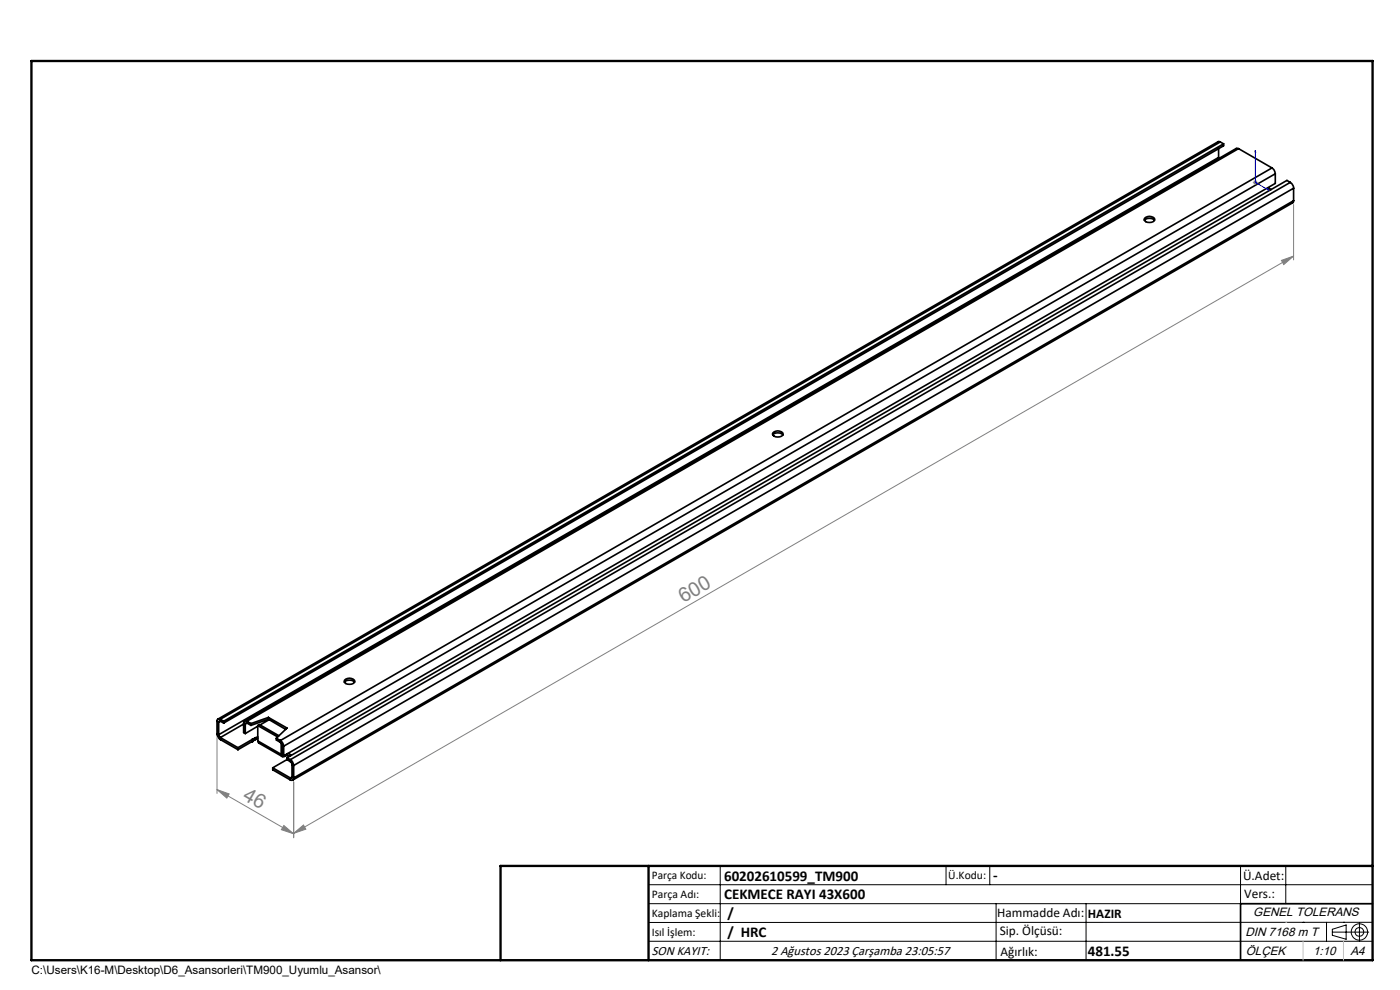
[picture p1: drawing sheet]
<svg xmlns="http://www.w3.org/2000/svg" width="297mm" height="210mm" viewBox="0 0 297 210" stroke-linecap="round" stroke-linejoin="round" font-family="sans-serif">
<g fill="none" stroke="#000" stroke-width=".35">
<path d="M258.5 33.4l.1 .2M258.5 33.4l-212.1 122.4M258.5 31.5v1.9M258.9 30.1l-.4-.1-212.3 122.5M258.9 30.1l-212.2 122.5M258.9 30.1l.7 .4M259.6 30.5v.4l-212.2 122.5M259.6 30.5l-212.2 122.5M262.7 31.5h-.4l-210.4 121.4M262.7 31.5l-210.3 121.5M262.7 31.5l7.1 4.1M269 39.8l.7 .4"/>
<path d="M269.8 35.6a1.6 1.6 0 0 1 .7 1.3M269.8 35.6l-210.3 121.5M270.5 36.9l-210.3 121.4M270.5 36.9v2l-210.3 121.4M273.7 38.7a1.6 1.6 0 0 1 .7 1.2M273.7 38.7l-212.1 122.4M273.7 38.7l-.7-.4-212.1 122.5M274.4 39.9l-212.1 122.5M274.4 39.9v2.7M242.8 46.7a1.53 1.53 0 0 1 2.1 0M242.8 46.3a1.35 1.35 0 0 1 2.2 .3 1.32 1.32 0 0 1-2.3 0zM274.4 42.6l-.2 .4-212.1 122.5"/>
<path d="M274.4 42.6l-212.1 122.4M163.9 92.3a1.49 1.49 0 0 1 2.2 0M164 91.8a1.35 1.35 0 0 1 2.1 .3 1.32 1.32 0 0 1-2.2 0zM46 155.6a1.6 1.6 0 0 0 .7 1.3M46 153l.4 .2M46 155.6l.4 .2M46 153v2.6M46.4 155.8l.3 .6M46.4 153.2v2.6M46.7 153h-.2l-.1 .2M46.7 152.6a.44 .44 0 0 0-.5-.1 .44 .44 0 0 0-.2 .5M46.7 153l.7 .4"/>
<path d="M46.7 156.4l3.8 2.2M46.7 156.9l3.8 2.1M46.7 152.6v.4M46.7 156.4v.5M46.7 152.6l.7 .4M46.7 153l-.3 .2M47.4 153v.4M50.5 158.6v.4M51.7 153.4l.3 .2M51.7 153.4v2l.3 .2M51.7 153.6l-5 2.8M52 153.6v2"/>
<path d="M52.4 153a.42 .42 0 0 0-.5-.1 .42 .42 0 0 0-.2 .5M52.4 153.4h-.3l-.1 .2M52.4 153l.8 .5M52.4 153v.4M52.4 153.4l.8 .5M52.4 153.4l-.4 .2M53.2 153.5v.4M53.5 156.9h.1M53.5 157.3h.1M53.5 156.9l-3 1.7M53.5 156.9v.4M53.5 157.3l-3 1.7"/>
<path d="M54.2 156.5l-.7 .4M54.2 156.5v.4M54.2 156.9l-.7 .4M54.7 156.3l-.5 .2M54.7 157.2l.2 .4 5 2.9M54.7 156.7l-.5 .2M54.7 153.9l4.2 2.4M54.7 153.9l.3-.2 4.2 2.4M54.7 153.9v3.3M54.7 157.2l5 2.8M54.7 154l-2.7 1.6M56.9 152.2l4 2.2-2.3 2.2"/>
<path d="M56.9 152.2l-3.7 1.3M56.9 152.2v.4M56.9 152.6l3.7 2.1M56.9 152.6l-3.7 1.3M57.1 152.7l-1.9 1.1M58.6 156.6l.9 .5M58.6 156.6v.4l.9 .5M59.5 157.5l.3 .6M59.5 157.1l.5 .5 .2 .7M59.5 157.1v.4M59.7 157.6v2.4M59.8 158.1l.4 .2"/>
<path d="M59.8 158.1v2l.4 .2M59.8 159.9l-.1 .1M60.2 158.3v2M61 159.9l.6 .1 .2 .2M73.1 144.7a1.49 1.49 0 0 1 2.1 0M73.1 144.3a1.39 1.39 0 0 1 2.2 .2 1.32 1.32 0 0 1-2.3 0zM57.9 162.9l3.7 2.1M57.9 162.9v.4l3.7 2.1M59.7 160a.44 .44 0 0 0 .2 .5 .44 .44 0 0 0 .5-.1M60.4 160.2v.2M60.9 161.1h.1M60.9 161.1l-3 1.8"/>
<path d="M60.9 160.8l.7 .3M60.9 161.1l.7 .5M60.9 160.8v.3M61.5 160.4l-.5-.1-.6 .1M61.6 161.1a1.6 1.6 0 0 1 .7 1.3M61.6 161.6l.3 .6M61.6 161.1v.5M61.6 165v.4M61.9 164.8l-.1 .3-.2-.1M61.9 162.2l.4 .2M61.9 164.8l.4 .2M61.9 162.2v2.6"/>
<path d="M61.9 164.8l-.3 .2M62.3 165a.44 .44 0 0 1-.2 .5 .44 .44 0 0 1-.5-.1M62.3 162.4v2.6M291.2 191.7h-28v12"/>
</g>
<g fill="none" stroke="#000" stroke-width=".21">
<path d="M137.6 187.7h153.6M137.6 191.7h153.6M137.6 199.7h153.6M152.8 183.7v20M200.7 183.7v4M210 183.7v4M211.3 191.7v12M230.4 191.7v12M263.2 183.7v20M272.8 183.7v8M276.4 195.6h.1M281.4 195.6v4.1"/>
<path d="M282.6 197.7h7.8M282.6 197.1l3-.9v3l-3-.8zM285 195.6h.1M288.4 195.8v3.8M291.2 195.6l-153.6 .1"/>
<circle cx="288.4" cy="197.7" r="1.74"/>
<circle cx="288.4" cy="197.7" r=".93"/>
</g>
<path d="M266.3 31.9l.1 .4-.2-.1zM266.3 31.9v6.8l2.9 1.7M269 40.1l.2 .3-.2-.1z" fill="none" stroke="#00f" stroke-width=".21"/>
<g fill="none" stroke="#808080" stroke-width=".21">
<path d="M265.8 38.7h1M266 38.3l.7 .7M266.3 38.2v1M266.7 38.3l-.7 .7M271.9 55.2l2.5-.9-2.1 1.8zM274.4 43.4v11.7M274.4 54.3l-212.1 122.5M46 156.4v11.9M46 167.5l2.6 .9-.5 .9zM46 167.5l16.3 9.4M60.2 175.1l2.1 1.8-2.6-.9zM62.3 165.8v11.9"/>
<path d="M62.3 176.8l2.1-1.8 .5 .9z"/>
</g>
<path d="M106.2 203.7h185" fill="none" stroke="#000" stroke-width=".25"/>
<path d="M6.7 12.9h284.5v190.8h-284.5zM137.6 183.7v20M291.2 183.7h-185v20" fill="none" stroke="#000" stroke-width=".5"/>
<path d="M272.8 195.6h.1M276.4 199.7v4M285 199.7v4" fill="none" stroke="#c0c0c0" stroke-width=".21"/>
<path d="M269 40.1l.2 .3-.2-.1zM266.3 31.9l.1 .4-.2-.1z" fill="#00f"/>
<g fill="#808080">
<path d="M62.3 176.8l2.1-1.8 .5 .9zM271.9 55.2l2.5-.9-2.1 1.8z"/>
<path d="M46 167.5l2.6 .9-.5 .9zM60.2 175.1l2.1 1.8-2.6-.9z"/>
</g>
<g font-size="4.2" fill="#808080">
<text x="145" y="127.9" transform="rotate(-30 145 127.9)">600</text>
<text x="51.3" y="169.4" transform="rotate(30 51.3 169.4)">46</text>
</g>
<g font-size="3.2">
<text x="153.6" y="186.8">60202610599_TM900</text>
<text x="153.6" y="190.8">CEKMECE RAYI 43X600</text>
<text x="210.7" y="186.6">-</text>
<text x="154.3" y="194.8">/</text>
<text x="154.3" y="198.8">/ HRC</text>
<text x="230.8" y="202.8">481.55</text>
</g>
<g font-size="2.8">
<text x="263.7" y="186.7">Ü.Adet:</text>
<text x="263.9" y="190.5">Vers.:</text>
<text x="211.5" y="194.5">Hammadde Adı:</text>
<text x="230.8" y="194.7">HAZIR</text>
<text x="138.3" y="202.6">SON KAYIT:</text>
<text x="163.6" y="202.6">2 Ağustos 2023 Çarşamba 23:05:57</text>
<text x="212.1" y="198.4">Sip. Ölçüsü:</text>
<text x="212.2" y="202.7">Ağırlık:</text>
</g>
<g font-size="2.6">
<text x="265.9" y="194.4">GENEL TOLERANS</text>
<text x="264.2" y="198.5">DIN 7168 m T</text>
<text x="264.3" y="202.6">ÖLÇEK</text>
<text x="278.5" y="202.6">1:10</text>
<text x="286.5" y="202.6">A4</text>
</g>
<g font-size="2.5">
<text x="138.3" y="186.4">Parça Kodu:</text>
<text x="138.3" y="190.5">Parça Adı:</text>
<text x="201.2" y="186.5">Ü.Kodu:</text>
<text x="138.3" y="194.5">Kaplama Şekli:</text>
<text x="138.3" y="198.6">Isıl İşlem:</text>
<text x="6.7" y="206.7">C:\Users\K16-M\Desktop\D6_Asansorleri\TM900_Uyumlu_Asansor\</text>
</g>
</svg>
